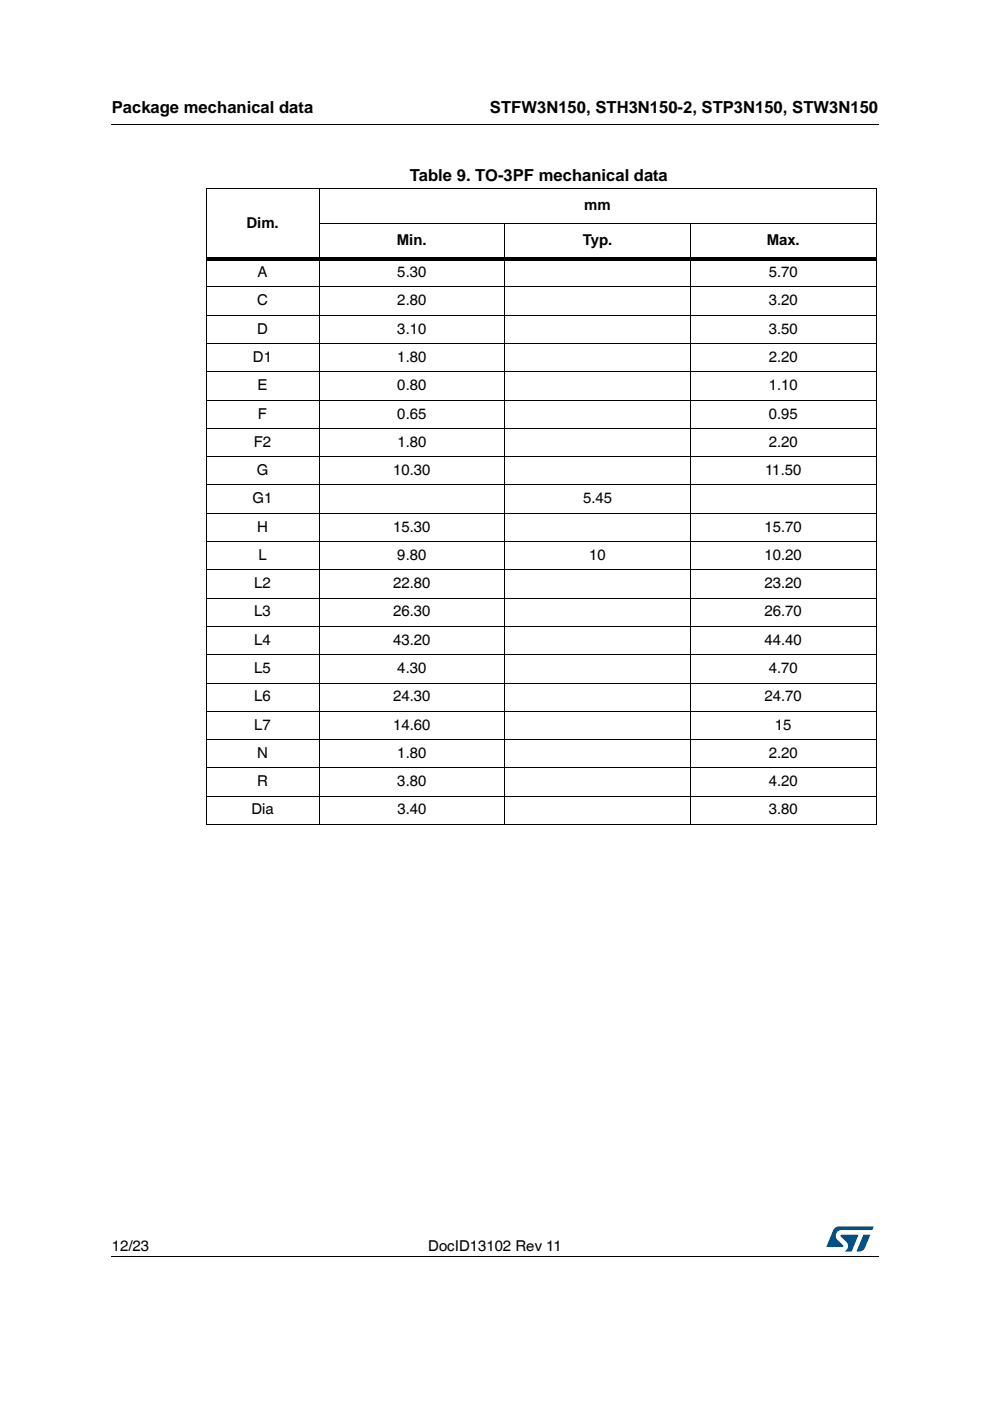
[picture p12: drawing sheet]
<svg xmlns="http://www.w3.org/2000/svg" width="210mm" height="297mm" viewBox="0 0 210 297" stroke-linecap="round" stroke-linejoin="round" font-family="sans-serif">
<path d="M23.6 26.2l.1 .2zM23.6 266.3l.1 .1z" fill="#000"/>
<path d="M23.7 26.3h162.6M23.7 266.4h162.6" fill="none" stroke="#000" stroke-width=".21"/>
<path d="M175.2 260h10v5.3h-10z" fill="#fff"/>
<g fill="#005189">
<path d="M176.9 260.5l1-.5 7.3 .1-.3 .7h-6.4a1.31 1.31 0 0 0-1.3 1.1 1.31 1.31 0 0 0 .8 1.4l.7 .7 .1 .3-3.6 .1z"/>
<path d="M183.1 261.8h1.4l-.6 1.6a2.16 2.16 0 0 1-1.3 1.9l-1-.1z"/>
<path d="M178.3 261.8l3.7 .1-1.4 3.3-1.5 .1a1.43 1.43 0 0 0 .6-1.7l-1.4-1.4z"/>
</g>
<g fill="none" stroke="#000" stroke-width=".21">
<path d="M67.6 40v134.9M43.6 40h142.2M43.7 40.1v134.6M67.6 47.5h118.2M107 47.4v127.5M146.4 47.4v127.5M185.8 40.1v134.6M43.6 60.8h142.2M43.6 66.8h142.2M43.6 72.9h142.2M43.6 78.8h142.2M43.6 84.8h142.2"/>
<path d="M43.6 90.8h142.2M43.6 96.8h142.2M43.6 102.8h142.2M43.6 108.8h142.2M43.6 114.8h142.2M43.6 120.8h142.2M43.6 126.8h142.2M43.6 132.8h142.2M43.6 138.8h142.2M43.6 144.8h142.2M43.6 150.8h142.2M43.6 156.8h142.2"/>
<path d="M43.6 162.8h142.2M43.6 168.8h142.2M43.6 174.8h142.2"/>
</g>
<path d="M43.6 54.5h142.2v.7h-142.2z" fill="#000"/>
<g font-size="3.5">
<text x="23.7" y="23.9">Package mechanical data</text>
<text x="103.9" y="23.9">STFW3N150, STH3N150-2, STP3N150, STW3N150</text>
<text x="86.9" y="38.5">Table 9. TO-3PF mechanical data</text>
</g>
<g font-size="3.2">
<text x="123.9" y="44.6">mm</text>
<text x="52.2" y="48.3">Dim.</text>
<text x="84.2" y="52">Min.</text>
<text x="123.6" y="52">Typ.</text>
<text x="162.6" y="52">Max.</text>
<text x="54.6" y="58.7">A</text>
<text x="84.2" y="58.7">5.30</text>
<text x="163" y="58.7">5.70</text>
<text x="54.5" y="64.7">C</text>
<text x="84.2" y="64.7">2.80</text>
<text x="163" y="64.7">3.20</text>
<text x="54.5" y="70.7">D</text>
<text x="84.2" y="70.7">3.10</text>
<text x="163" y="70.7">3.50</text>
<text x="53.6" y="76.7">D1</text>
<text x="84.2" y="76.7">1.80</text>
<text x="163" y="76.7">2.20</text>
<text x="54.6" y="82.7">E</text>
<text x="84.2" y="82.7">0.80</text>
<text x="163" y="82.7">1.10</text>
<text x="54.7" y="88.7">F</text>
<text x="84.2" y="88.7">0.65</text>
<text x="163" y="88.7">0.95</text>
<text x="53.8" y="94.7">F2</text>
<text x="84.2" y="94.7">1.80</text>
<text x="163" y="94.7">2.20</text>
<text x="54.4" y="100.7">G</text>
<text x="83.4" y="100.7">10.30</text>
<text x="162.2" y="100.7">11.50</text>
<text x="53.6" y="106.7">G1</text>
<text x="123.6" y="106.7">5.45</text>
<text x="54.5" y="112.7">H</text>
<text x="83.4" y="112.7">15.30</text>
<text x="162.1" y="112.7">15.70</text>
<text x="54.8" y="118.7">L</text>
<text x="84.2" y="118.7">9.80</text>
<text x="124.9" y="118.7">10</text>
<text x="162.1" y="118.7">10.20</text>
<text x="53.9" y="124.7">L2</text>
<text x="83.4" y="124.7">22.80</text>
<text x="162.1" y="124.7">23.20</text>
<text x="53.9" y="130.7">L3</text>
<text x="83.4" y="130.7">26.30</text>
<text x="162.1" y="130.7">26.70</text>
<text x="53.9" y="136.7">L4</text>
<text x="83.4" y="136.7">43.20</text>
<text x="162.1" y="136.7">44.40</text>
<text x="53.9" y="142.7">L5</text>
<text x="84.2" y="142.7">4.30</text>
<text x="163" y="142.7">4.70</text>
<text x="53.9" y="148.7">L6</text>
<text x="83.4" y="148.7">24.30</text>
<text x="162.1" y="148.7">24.70</text>
<text x="53.9" y="154.7">L7</text>
<text x="83.4" y="154.7">14.60</text>
<text x="164.3" y="154.7">15</text>
<text x="54.5" y="160.7">N</text>
<text x="84.2" y="160.7">1.80</text>
<text x="163" y="160.7">2.20</text>
<text x="54.5" y="166.7">R</text>
<text x="84.2" y="166.7">3.80</text>
<text x="163" y="166.7">4.20</text>
<text x="53.3" y="172.7">Dia</text>
<text x="84.2" y="172.7">3.40</text>
<text x="163" y="172.7">3.80</text>
<text x="23.7" y="265.1">12/23</text>
<text x="90.8" y="265.1">DocID13102 Rev 11</text>
</g>
</svg>
